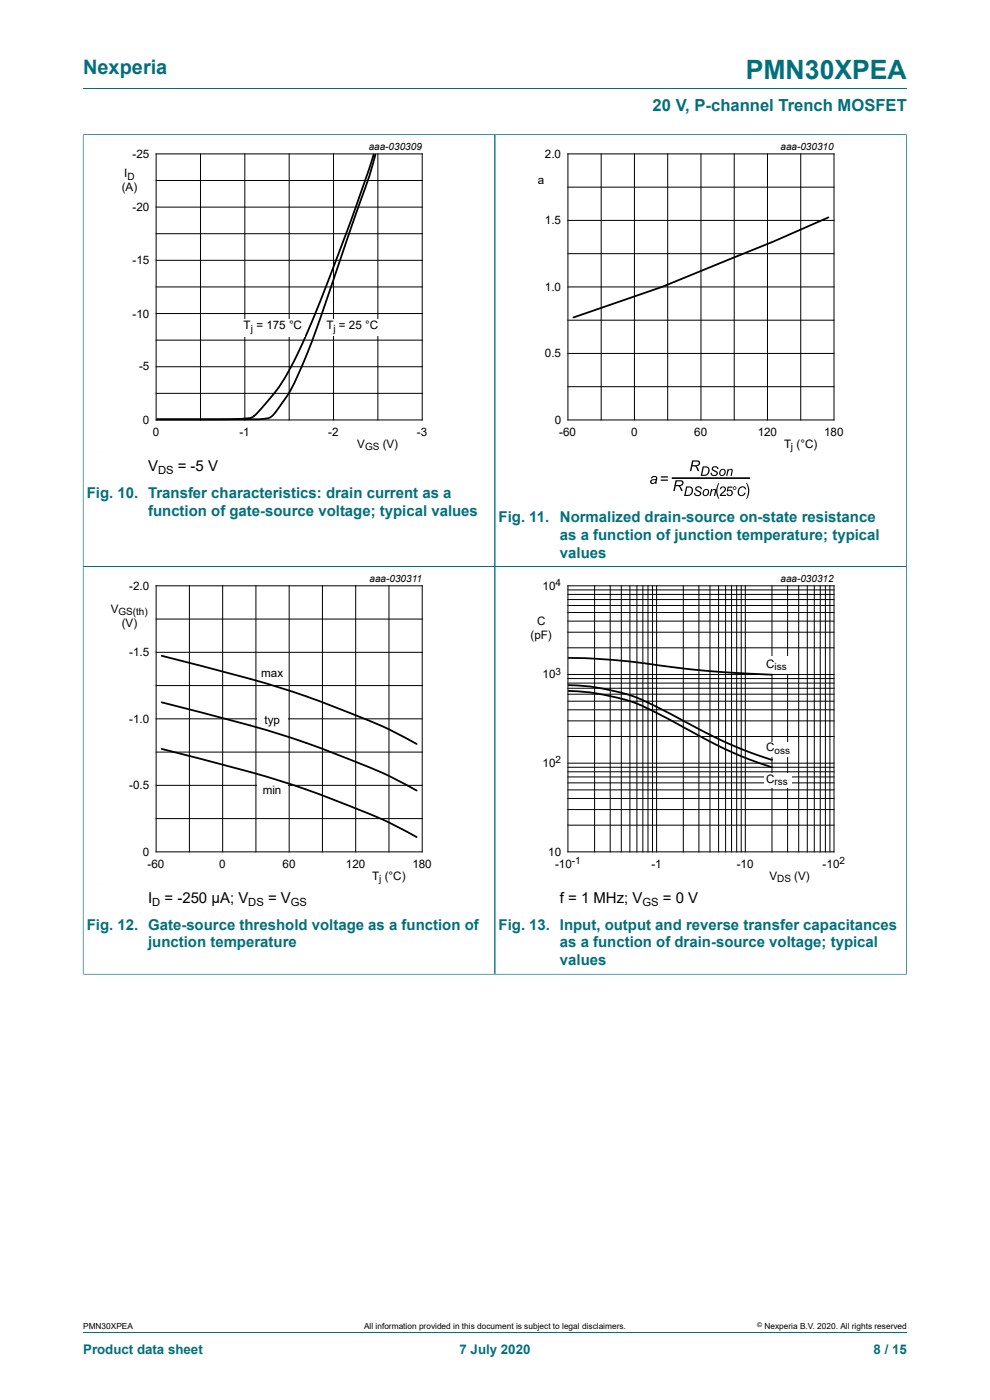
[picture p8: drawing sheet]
<svg xmlns="http://www.w3.org/2000/svg" width="210mm" height="297mm" viewBox="0 0 210 297" stroke-linecap="round" stroke-linejoin="round" font-family="sans-serif">
<path d="M17.6 18.8h174.8M17.6 28.5v91.7h87.4v-91.6h-87.4" fill="none" stroke="#036f7b" stroke-width=".21"/>
<path d="M102.3 29.8h-81.9v66.3h81.9" fill="none" stroke="#fefefe" stroke-width=".21"/>
<g fill="none" stroke="#000" stroke-width=".21">
<path d="M33.1 32.6h56.5v56.5h-56.5zM33.1 38.3h56.5M42.5 32.6v56.5M51.9 32.6v56.5M61.3 32.6v56.5M70.7 32.6v56.5M80.2 32.6v56.5M33.1 49.6h56.5M33.1 43.9h56.5M33.1 55.2h56.5M33.1 60.9h56.5M33.1 72.2h56.5"/>
<path d="M33.1 66.5h56.5M33.1 77.8h56.5M33.1 83.4h56.5"/>
</g>
<path d="M79.3 32.8l-5.5 15.9-5.7 14.7-3.5 8.4a46.3 46.3 0 0 1-10.7 16.4 4.5 4.5 0 0 1-2.6 .7l-18 .1h18a26.7 26.7 0 0 0 6-.4 18.1 18.1 0 0 0 3.2-4.1 69.3 69.3 0 0 0 5.7-12.3l9.8-28.2a97.4 97.4 0 0 0 3.6-11.2" fill="none" stroke="#000" stroke-width=".38"/>
<g fill="#fefefe">
<path d="M51.1 67.7h13.5v3.7h-13.5z"/>
<path d="M68.7 67.7h12.1v3.5h-12.1z"/>
</g>
<path d="M192.3 28.5v91.7h-174.7v86.5M192.4 28.6h-87.4v178.1h-87.4" fill="none" stroke="#036f7b" stroke-width=".21"/>
<path d="M189.6 29.8h-81.8v66.3h81.8M102.3 121.5h-81.9v66.3h81.9" fill="none" stroke="#fefefe" stroke-width=".21"/>
<g fill="none" stroke="#000" stroke-width=".21">
<path d="M120.5 32.6h56.4v56.5h-56.4zM120.5 39.7h56.4M127.5 32.6v56.5M134.6 32.6v56.5M141.6 32.6v56.5M148.7 32.6v56.5M155.7 32.6v56.5M162.8 32.6v56.5M169.9 32.6v56.5M120.5 53.8h56.4M120.5 46.8h56.4M120.5 75h56.4"/>
<path d="M120.5 67.9h56.4M120.5 60.9h56.4M120.5 82h56.4M33.1 138.4h56.5M33.1 124.3h56.5v56.4h-56.5zM33.1 131.3h56.5M40.2 124.3v56.4M47.2 124.3v56.4M54.3 124.3v56.4M61.3 124.3v56.4M68.4 124.3v56.4M75.5 124.3v56.4"/>
<path d="M82.5 124.3v56.4M33.1 145.4h56.5M33.1 152.5h56.5M33.1 159.6h56.5M33.1 166.6h56.5M33.1 173.7h56.5"/>
</g>
<path d="M175.7 46.1l-11.7 5.2-23.5 9.6-18.9 6.4" fill="none" stroke="#000" stroke-width=".38"/>
<g fill="#000">
<path d="M147.6 103.3a.75 .75 0 0 1 1.3 .5l-.3-.1a.45 .45 0 0 0-.5-.3 .45 .45 0 0 0-.3 .4l.1 .1a.75 .75 0 0 1 .8 1.1 .82 .82 0 0 1-.9 .2 .82 .82 0 0 1-.6-.6l.3-.1a.48 .48 0 0 0 .5 .5 .48 .48 0 0 0 .4-.5 1.05 1.05 0 0 1-.9-.9zM150.8 103.8h.3l-.1 .2a.47 .47 0 0 1 .6-.3 .47 .47 0 0 1 .3 .6l-.2 .9h-.3l.3-1.2a.49 .49 0 0 0-.6 0 .49 .49 0 0 0-.2 .5l-.1 .7h-.3zM151.2 99a.75 .75 0 0 1 1.2 .5h-.3a.45 .45 0 0 0-.4-.4 .45 .45 0 0 0-.4 .5l.1 .1a.75 .75 0 0 1 .8 1 .82 .82 0 0 1-.9 .3 .82 .82 0 0 1-.6-.7h.3a.48 .48 0 0 0 .5 .5 .48 .48 0 0 0 .4-.6 1.05 1.05 0 0 1-.9-.9zM152.4 102.5h.2l-.3 .7a3.6 3.6 0 0 0 .3 2.6h-.2a3.1 3.1 0 0 1 0-3.3zM154.3 99.5h.3l-.1 .3a.47 .47 0 0 1 .6-.4 .47 .47 0 0 1 .3 .7l-.2 .9h-.2l.2-1.2a.49 .49 0 0 0-.6 0 .49 .49 0 0 0-.2 .5l-.1 .7h-.3zM156.8 103.5a.83 .83 0 0 1 .8-.3 .83 .83 0 0 1 .7 .6h-.3a.7 .7 0 0 0-.9-.3 .7 .7 0 0 0-.4 .9 .59 .59 0 0 0 .6 .6 .59 .59 0 0 0 .6-.5h.3a.92 .92 0 0 1-1.4 .6 .92 .92 0 0 1-.1-1.4zM158.3 102.5h.2a3.1 3.1 0 0 1 0 3.3h-.2a3.6 3.6 0 0 0 0-3.3z"/>
<path d="M146.8 97.7h1a.64 .64 0 0 1 .7 .6 .64 .64 0 0 1-.8 .6l.6 1h-.3l-.2-.4a.71 .71 0 0 0-.9-.6l-.3 1h-.3zM147.1 97.9l-.2 .8a1.02 1.02 0 0 0 1.3-.4l-.1-.3z"/>
<path d="M138.2 101.2a.65 .65 0 0 1 .8-.2 .65 .65 0 0 1 .4 .7l-.1 .9h-.3v-.2a.54 .54 0 0 1-.9 .2 .54 .54 0 0 1 .1-.9l.9-.1a.39 .39 0 0 0-.3-.5 .39 .39 0 0 0-.5 .4h-.2zM138.2 102a.38 .38 0 0 0 .3 .5 .38 .38 0 0 0 .5-.3l.1-.4z"/>
<path d="M140.2 101h1.5v.3h-1.5zM140.2 101.7h1.5v.3h-1.5z"/>
<path d="M143.3 101.9h1a.64 .64 0 0 1 .7 .6 .64 .64 0 0 1-.8 .6l.6 1h-.3l-.2-.4a.71 .71 0 0 0-1-.6l-.2 1h-.3zM143.6 102.1l-.2 .8a1.02 1.02 0 0 0 1.3-.4l-.2-.3z"/>
<path d="M145.5 103.2h.6a1.01 1.01 0 0 1 .9 1 1.01 1.01 0 0 1-.8 1h-1.1zM145.8 103.4l-.4 1.6a.93 .93 0 0 0 1.2-.4 .93 .93 0 0 0-.2-1.1z"/>
<path d="M149.1 98.9h.6a1.01 1.01 0 0 1 .8 1 1.01 1.01 0 0 1-.8 1l-1.1 .1zM149.3 99.2l-.3 1.5a.93 .93 0 0 0 1.1-.3 .93 .93 0 0 0-.2-1.2z"/>
<path d="M149.3 104a.73 .73 0 0 1 1.1 .2 .73 .73 0 0 1-.6 1 .7 .7 0 0 1-.8-.4 .7 .7 0 0 1 .3-.8zM149.5 104a.5 .5 0 0 0-.3 .7 .5 .5 0 0 0 .7 .3l.1-.1a.47 .47 0 0 0 .2-.7 .47 .47 0 0 0-.7-.2z"/>
<path d="M152.8 99.7a.73 .73 0 0 1 1.1 .3 .73 .73 0 0 1-.5 1 .7 .7 0 0 1-.9-.4 .7 .7 0 0 1 .3-.9zM153 99.8a.5 .5 0 0 0-.3 .6 .5 .5 0 0 0 .7 .3l.1-.1a.47 .47 0 0 0 .2-.7 .47 .47 0 0 0-.7-.1z"/>
<path d="M152.9 103.3a.66 .66 0 0 1 1 .2 .66 .66 0 0 1-.3 1l-.6 .5h1v.2h-1.3l.2-.5a1.11 1.11 0 0 0 .7-1.2l-.4-.1-.2 .4h-.3zM154.4 103.2h1v.3h-.9l-.1 .5a.67 .67 0 0 1 1 .3 .67 .67 0 0 1-.5 .9 .67 .67 0 0 1-.8-.5h.3a.45 .45 0 0 0 .6 .2 .45 .45 0 0 0 .1-.7 .45 .45 0 0 0-.6 0l-.3 .1z"/>
<path d="M155.4 103.5a.4 .4 0 0 1 .8 0 .4 .4 0 0 1-.8 0zM155.6 103.5a.25 .25 0 0 0 .5 0 .25 .25 0 0 0-.5 0z"/>
</g>
<path d="M142.7 101.4h16.2" fill="none" stroke="#000" stroke-width=".35"/>
<g fill="#fefefe">
<path d="M54.6 141.5h6.5v2.8h-6.5z"/>
<path d="M54.6 151.3h6.5v2.9h-6.5z"/>
<path d="M54.6 166.3h6.5v2.8h-6.5z"/>
</g>
<path d="M34.3 139.1l5.6 1.5a225.4 225.4 0 0 1 32.9 10.1 95.7 95.7 0 0 1 15.6 7.1M34.3 149l5.6 1.4a225.4 225.4 0 0 1 32.9 10.2 95.6 95.6 0 0 1 15.6 7.1M34.3 158.9l5.6 1.4a225.2 225.2 0 0 1 32.9 10.1 96 96 0 0 1 15.6 7.2" fill="none" stroke="#000" stroke-width=".38"/>
<path d="M192.4 206.7h-87.4v-86.5h87.3v86.5" fill="none" stroke="#036f7b" stroke-width=".21"/>
<path d="M189.6 121.5h-81.8v66.3h81.8" fill="none" stroke="#fefefe" stroke-width=".21"/>
<g fill="none" stroke="#000" stroke-width=".21">
<path d="M120.5 124.3h56.4v56.4h-56.4zM120.5 137.4h56.4M120.5 134.1h56.4M120.5 131.8h56.4M120.5 129.9h56.4M120.5 128.5h56.4M120.5 127.2h56.4M120.5 126.1h56.4M120.5 125.1h56.4M126.1 124.3v56.4M129.4 124.3v56.4M131.8 124.3v56.4"/>
<path d="M133.6 124.3v56.4M135.1 124.3v56.4M136.4 124.3v56.4M137.5 124.3v56.4M138.4 124.3v56.4M139.3 124.3v56.4M144.9 124.3v56.4M148.3 124.3v56.4M150.6 124.3v56.4M152.4 124.3v56.4M153.9 124.3v56.4M155.2 124.3v56.4"/>
<path d="M156.3 124.3v56.4M157.2 124.3v56.4M158.1 124.3v56.4M163.8 124.3v56.4M167.1 124.3v56.4M169.4 124.3v56.4M171.2 124.3v56.4M172.7 124.3v56.4M174 124.3v56.4M175.1 124.3v56.4M176 124.3v56.4M120.5 156.2h56.4"/>
<path d="M120.5 152.9h56.4M120.5 150.6h56.4M120.5 148.8h56.4M120.5 147.3h56.4M120.5 146h56.4M120.5 144.9h56.4M120.5 144h56.4M120.5 143.1h56.4M120.5 175.1h56.4M120.5 171.7h56.4M120.5 169.4h56.4M120.5 167.6h56.4"/>
<path d="M120.5 166.1h56.4M120.5 164.8h56.4M120.5 163.7h56.4M120.5 162.8h56.4M120.5 161.9h56.4"/>
</g>
<g fill="#fefefe">
<path d="M162.1 139.2h5.4v3.6h-5.4z"/>
<path d="M162.1 164.1h5.9v3.1h-5.9z"/>
<path d="M162.1 157.4h5.9v3.1h-5.9z"/>
</g>
<path d="M120.6 139.6l9.8 .4 18.4 2.2 15 .9M120.6 146.6a46 46 0 0 1 16 3.3l16.9 8.9 5 2.1 5.3 1.9M120.6 145.3a44.1 44.1 0 0 1 16.7 3.7l15.9 8.1 5.3 2.3 5.3 1.8" fill="none" stroke="#000" stroke-width=".38"/>
<path d="M17.6 28.6v178M17.7 28.6h174.6M105 28.6v178M192.3 28.6v178M17.7 120.2h174.6M17.7 206.7h174.6M17.6 282.6h174.8" fill="none" stroke="#036f7b" stroke-width=".21"/>
<text font-size="5.6" fill="#036f7b" x="158.2" y="16.8">PMN30XPEA</text>
<text font-size="4.2" fill="#036f7b" x="17.6" y="15.6">Nexperia</text>
<text font-size="3.5" fill="#036f7b" x="138.4" y="23.7">20 V, P-channel Trench MOSFET</text>
<g font-size="3.2">
<text x="31.4" y="100">V</text>
<text x="37.7" y="100">= -5 V</text>
<text x="31.4" y="191.6">I</text>
<text x="34.9" y="191.6">= -250 µA; V</text>
<text x="56.9" y="191.6">= V</text>
<text x="118.8" y="191.6">f = 1 MHz; V</text>
<text x="140.6" y="191.6">= 0 V</text>
</g>
<g font-size="3.2" fill="#036f7b">
<text x="18.4" y="105.6">Fig. 10. Transfer characteristics: drain current as a</text>
<text x="31.4" y="109.4">function of gate-source voltage; typical values</text>
<text x="105.8" y="110.7">Fig. 11.</text>
<text x="118.8" y="110.7">Normalized drain-source on-state resistance</text>
<text x="118.8" y="114.5">as a function of junction temperature; typical</text>
<text x="118.8" y="118.3">values</text>
<text x="18.4" y="197.2">Fig. 12. Gate-source threshold voltage as a function of</text>
<text x="105.8" y="197.2">Fig. 13. Input, output and reverse transfer capacitances</text>
<text x="31.4" y="201">junction temperature</text>
<text x="118.8" y="201">as a function of drain-source voltage; typical</text>
<text x="118.8" y="204.8">values</text>
</g>
<g font-size="2.8" fill="#036f7b">
<text x="17.6" y="287.2">Product data sheet</text>
<text x="97.5" y="287.2">7 July 2020</text>
<text x="185.3" y="287.2">8 / 15</text>
</g>
<g font-size="2.5">
<text x="28.1" y="33.4">-25</text>
<text x="115.6" y="33.4">2.0</text>
<text x="25.8" y="40.6">(A)</text>
<text x="26.3" y="37.6">I</text>
<text x="114.1" y="39">a</text>
<text x="28.1" y="44.8">-20</text>
<text x="115.6" y="47.5">1.5</text>
<text x="28.1" y="56.1">-15</text>
<text x="115.6" y="61.7">1.0</text>
<text x="28.1" y="67.4">-10</text>
<text x="51.7" y="69.9">T = 175 °C</text>
<text x="69.2" y="69.9">T</text>
<text x="71.9" y="69.9">= 25 °C</text>
<text x="115.6" y="75.8">0.5</text>
<text x="29.5" y="78.6">-5</text>
<text x="30.3" y="89.9">0</text>
<text x="117.7" y="89.9">0</text>
<text x="32.4" y="92.4">0</text>
<text x="50.8" y="92.4">-1</text>
<text x="69.6" y="92.4">-2</text>
<text x="75.8" y="95">V</text>
<text x="81.2" y="95">(V)</text>
<text x="88.4" y="92.4">-3</text>
<text x="118.6" y="92.4">-60</text>
<text x="133.9" y="92.4">0</text>
<text x="147.3" y="92.4">60</text>
<text x="160.7" y="92.4">120</text>
<text x="166.3" y="95">T (°C)</text>
<text x="174.8" y="92.4">180</text>
<text x="27.4" y="125.1">-2.0</text>
<text x="115.1" y="125.1">10</text>
<text x="23.5" y="130">V</text>
<text x="25.8" y="133">(V)</text>
<text x="112.5" y="135.6">(pF)</text>
<text x="113.9" y="132.6">C</text>
<text x="27.4" y="139.2">-1.5</text>
<text x="55.4" y="143.7">max</text>
<text x="115.1" y="143.9">10</text>
<text x="162.5" y="141.7">C</text>
<text x="27.4" y="153.3">-1.0</text>
<text x="56.1" y="153.6">typ</text>
<text x="162.5" y="159.4">C</text>
<text x="27.4" y="167.4">-0.5</text>
<text x="115.1" y="162.7">10</text>
<text x="162.5" y="166.1">C</text>
<text x="55.7" y="168.4">min</text>
<text x="30.3" y="181.5">0</text>
<text x="31.3" y="184.1">-60</text>
<text x="46.5" y="184.1">0</text>
<text x="59.9" y="184.1">60</text>
<text x="73.4" y="184.1">120</text>
<text x="87.5" y="184.1">180</text>
<text x="116.3" y="181.5">10</text>
<text x="117.7" y="184.1">-10</text>
<text x="138.2" y="184.1">-1</text>
<text x="156.3" y="184.1">-10</text>
<text x="174.5" y="184.1">-10</text>
<text x="79" y="186.6">T (°C)</text>
<text x="163.2" y="186.6">V</text>
<text x="168.5" y="186.6">(V)</text>
</g>
<g font-size="2.4">
<text x="33.5" y="100.6">DS</text>
<text x="32.3" y="192.2">D</text>
<text x="52.7" y="192.2">DS</text>
<text x="61.7" y="192.2">GS</text>
<text x="136.3" y="192.2">GS</text>
</g>
<g font-size="2.1">
<text x="78.2" y="31.8">aaa-030309</text>
<text x="165.6" y="31.8">aaa-030310</text>
<text x="27" y="38.1">D</text>
<text x="53.2" y="70.4">j</text>
<text x="70.8" y="70.4">j</text>
<text x="77.4" y="95.5">GS</text>
<text x="167.8" y="95.5">j</text>
<text x="78.4" y="123.4">aaa-030311</text>
<text x="117.9" y="124.4">4</text>
<text x="165.6" y="123.4">aaa-030312</text>
<text x="25.1" y="130.5">GS(th)</text>
<text x="117.9" y="143.2">3</text>
<text x="164.3" y="142.2">iss</text>
<text x="117.9" y="162">2</text>
<text x="164.3" y="159.9">oss</text>
<text x="164.3" y="166.5">rss</text>
<text x="121.3" y="183.3">-1</text>
<text x="178.1" y="183.3">2</text>
<text x="80.4" y="187.1">j</text>
<text x="164.9" y="187.1">DS</text>
</g>
<g font-size="1.8">
<text x="17.6" y="282">PMN30XPEA</text>
<text x="77.2" y="282">All information provided in this document is subject to legal disclaimers.</text>
<text x="162.2" y="282">Nexperia B.V. 2020. All rights reserved</text>
</g>
<text font-size="1.4" x="160.6" y="281.6">©</text>
</svg>
